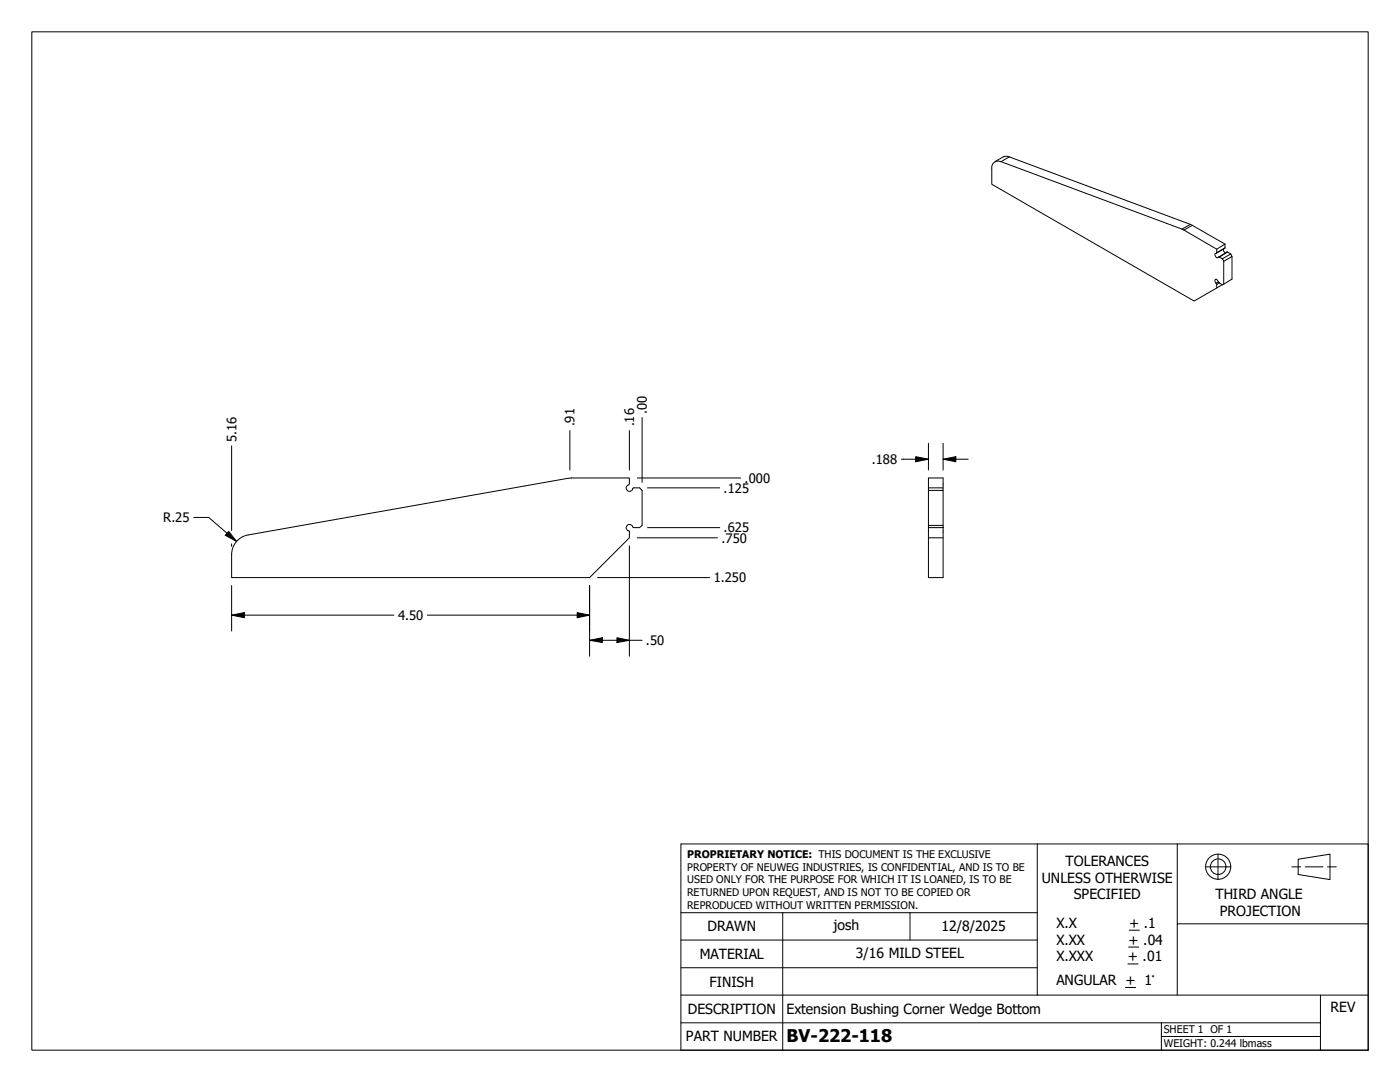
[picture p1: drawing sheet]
<svg xmlns="http://www.w3.org/2000/svg" width="279mm" height="216mm" viewBox="0 0 279 216" stroke-linecap="round" stroke-linejoin="round" font-family="sans-serif">
<!-- layer: Visible (ANSI) -->
<g fill="none" stroke="#000" stroke-width=".2">
<path d="M198.6 32.3l1.6-1 .4-.1 .8 .1 36.2 13.5 6.9 3.9v.8l-1.7 1M243.9 56.8l-1.1 .7M244 51.6l1.6-.9 .3 .5-1.7 .9zM244.2 49.7v.5l.3 .3M244.2 52.1v4.6M244.5 48.7l-1.7 1M245.6 50.7l-.7-.4-1.7 1M245.9 51.2v4.5l-1.9 1.1-.8-.4-.4-.6h-.3v.5a1.27 1.27 0 0 1 .3 1.2l-4.5 2.6-40.4-23.3v-3.1a1.31 1.31 0 0 1 .5-1.3 1.31 1.31 0 0 1 1.4-.1l36.1 13.4 6.9 4v.7l-.4 .3a.51 .51 0 0 0 .7 .6l.9 .3M113.3 95.4l-63.8 11.3M113.4 95.4h12.2v1.1M125.6 96.5v.2a.69 .69 0 0 0-.5 1 .69 .69 0 0 0 1.2-.1M126.5 97.3h1.1l.5 .6v6.9l-.5 .5h-1.1"/>
<path d="M126.5 97.3l-.3 .3M185.3 97.3h2.9v.6h-2.9zM185.3 97.3v-1.9h2.9v1.9M185.3 97.9v6.9M188.2 97.9v6.9M49.5 106.7a4 4 0 0 0-3.3 3.9M125.4 105.9l.3 .3M125.6 106.2v1.1l-7.9 8h-71.5v-4.7M126.5 105.3l-.1-.1a.69 .69 0 0 0-1.1-.4 .69 .69 0 0 0 .1 1.1M185.3 104.8h2.9v.5h-2.9zM185.3 105.3v10h2.9v-10M185.3 107.3h2.9"/>
</g>
<!-- layer: Visible Narrow (ANSI) -->
<path d="M201.4 31.3l-1.6 1M237.6 44.8l-1.7 .9M237.9 45l-1.6 .9M243.1 56.3l-.4 .2M243.3 56.5l-.5 .3M244.5 49.5l-1.7 .9M245 50.3l-1.7 1" fill="none" stroke="#000" stroke-width=".2"/>
<!-- layer: Border (ANSI) -->
<path d="M6.3 6.3h266.7v203.2h-266.7z" fill="none" stroke="#000" stroke-width=".2"/>
<!-- layer: Title (ANSI) -->
<g fill="none" stroke="#000" stroke-width=".2">
<path d="M135.9 168.4h137.1v41.1h-137.1zM207 168.4v30.2M234.9 168.4v15.9M240.5 173h5.1M243.1 170.4v5.1M257.8 173h1.8M259.1 171.4l6.3-1v5.1l-6.3-1zM260.5 173h3.5M264.9 173h1.8M135.9 198.6h137.1M135.9 193.1h71.1M135.9 187.6h71.1"/>
<path d="M135.9 182.1h71.1M156.2 182.1v27.4M181.6 182.1v5.5M224.6 197h2M225.1 192.3h2M225.2 189h2.1M225.4 185.6h2M263.5 198.6v10.9M273 184.3h-38.1v14.3M135.9 204.1h127.6M231.8 206.8h31.7M231.8 204.1v5.4"/>
<circle cx="243.1" cy="172.9" r="2.51"/>
<circle cx="243.1" cy="172.9" r="1.56"/>
</g>
<!-- layer: Dimension (ANSI) -->
<g fill="none" stroke="#000" stroke-width=".2">
<path d="M46.2 89v16.9M113.7 85.9v7.9M125.6 85.9v7.9M127.2 95.4h20.6M128.1 83.3v13M129.2 97.3h14.4M179.9 91.6h5.4M182.8 91.1l2.5 .5-2.5 .5zM185.3 88.5v5.3M188.2 91.6l2.6-.5v1zM188.2 91.6h5M188.2 88.5v5.3"/>
<path d="M38.7 103.3h3l5.5 4.7M45.7 106l1.5 2-2.2-1.2zM46.2 108.5v.5M46.2 116.8v9.1M117.7 116.8v14.1M119.3 115.3h22.3M125.6 108.9v22M127.2 107.3h16M129.2 105.3h14.4M46.2 122.7l2.6-.5v1.1zM46.2 122.7h32.4M85.3 122.7h32.4"/>
<path d="M115.2 122.2l2.5 .5-2.5 .6zM117.7 127.8l2.5-.5v.9zM117.7 127.8h10.4M123.1 127.3l2.5 .5-2.5 .4z"/>
</g>
<path d="M182.8 91.1l2.5 .5-2.5 .5zM188.2 91.6l2.6-.5v1zM45.7 106l1.5 2-2.2-1.2zM46.2 122.7l2.6-.5v1.1zM115.2 122.2l2.5 .5-2.5 .6zM117.7 127.8l2.5-.5v.9zM123.1 127.3l2.5 .5-2.5 .4z" fill="#000"/>
<text font-size="3.5" x="157" y="208">BV-222-118</text>
<g font-size="2.8">
<text x="212.7" y="172.8">TOLERANCES</text>
<text x="207.9" y="176.1">UNLESS OTHERWISE</text>
<text x="214.3" y="179.5">SPECIFIED</text>
<text x="242.6" y="179.4">THIRD ANGLE</text>
<text x="141.2" y="185.9">DRAWN</text>
<text x="166.4" y="185.6">josh</text>
<text x="187.9" y="185.7">12/8/2025</text>
<text x="210.8" y="185.2">X.X</text>
<text x="225.4" y="185.2">+ .1</text>
<text x="243.5" y="182.7">PROJECTION</text>
<text x="139.6" y="191.4">MATERIAL</text>
<text x="170.8" y="191.2">3/16 MILD STEEL</text>
<text x="210.8" y="188.5">X.XX</text>
<text x="210.8" y="191.8">X.XXX</text>
<text x="225.1" y="191.8">+ .01</text>
<text x="225.2" y="188.5">+ .04</text>
<text x="141.6" y="196.8">FINISH</text>
<text x="210.8" y="196.6">ANGULAR + 1°</text>
<text x="137.3" y="202.3">DESCRIPTION</text>
<text x="157" y="202.2">Extension Bushing Corner Wedge Bottom</text>
<text x="265.6" y="201.9">REV</text>
<text x="136.9" y="207.8">PART NUMBER</text>
</g>
<g font-size="2.6">
<text x="129.1" y="82.5" transform="rotate(-90 129.1 82.5)">.00</text>
<text x="47.2" y="88.1" transform="rotate(-90 47.2 88.1)">5.16</text>
<text x="114.7" y="85.1" transform="rotate(-90 114.7 85.1)">.91</text>
<text x="126.6" y="85.1" transform="rotate(-90 126.6 85.1)">.16</text>
<text x="174" y="92.6">.188</text>
<text x="144.4" y="98.3">.125</text>
<text x="148.6" y="96.3">.000</text>
<text x="32.6" y="104.2">R.25</text>
<text x="144.4" y="106.2">.625</text>
<text x="144" y="108.3">.750</text>
<text x="142.4" y="116.2">1.250</text>
<text x="79.4" y="123.7">4.50</text>
<text x="128.9" y="128.7">.50</text>
</g>
<g font-size="2.1">
<text x="137.2" y="171.3">PROPRIETARY NOTICE: THIS DOCUMENT IS THE EXCLUSIVE</text>
<text x="137.2" y="173.7">PROPERTY OF NEUWEG INDUSTRIES, IS CONFIDENTIAL, AND IS TO BE</text>
<text x="137.2" y="176.3">USED ONLY FOR THE PURPOSE FOR WHICH IT IS LOANED, IS TO BE</text>
<text x="137.2" y="178.8">RETURNED UPON REQUEST, AND IS NOT TO BE COPIED OR</text>
<text x="137.2" y="181.3">REPRODUCED WITHOUT WRITTEN PERMISSION.</text>
<text x="232.3" y="206.1">SHEET 1 OF 1</text>
<text x="232.3" y="208.9">WEIGHT: 0.244 lbmass</text>
</g>
</svg>
